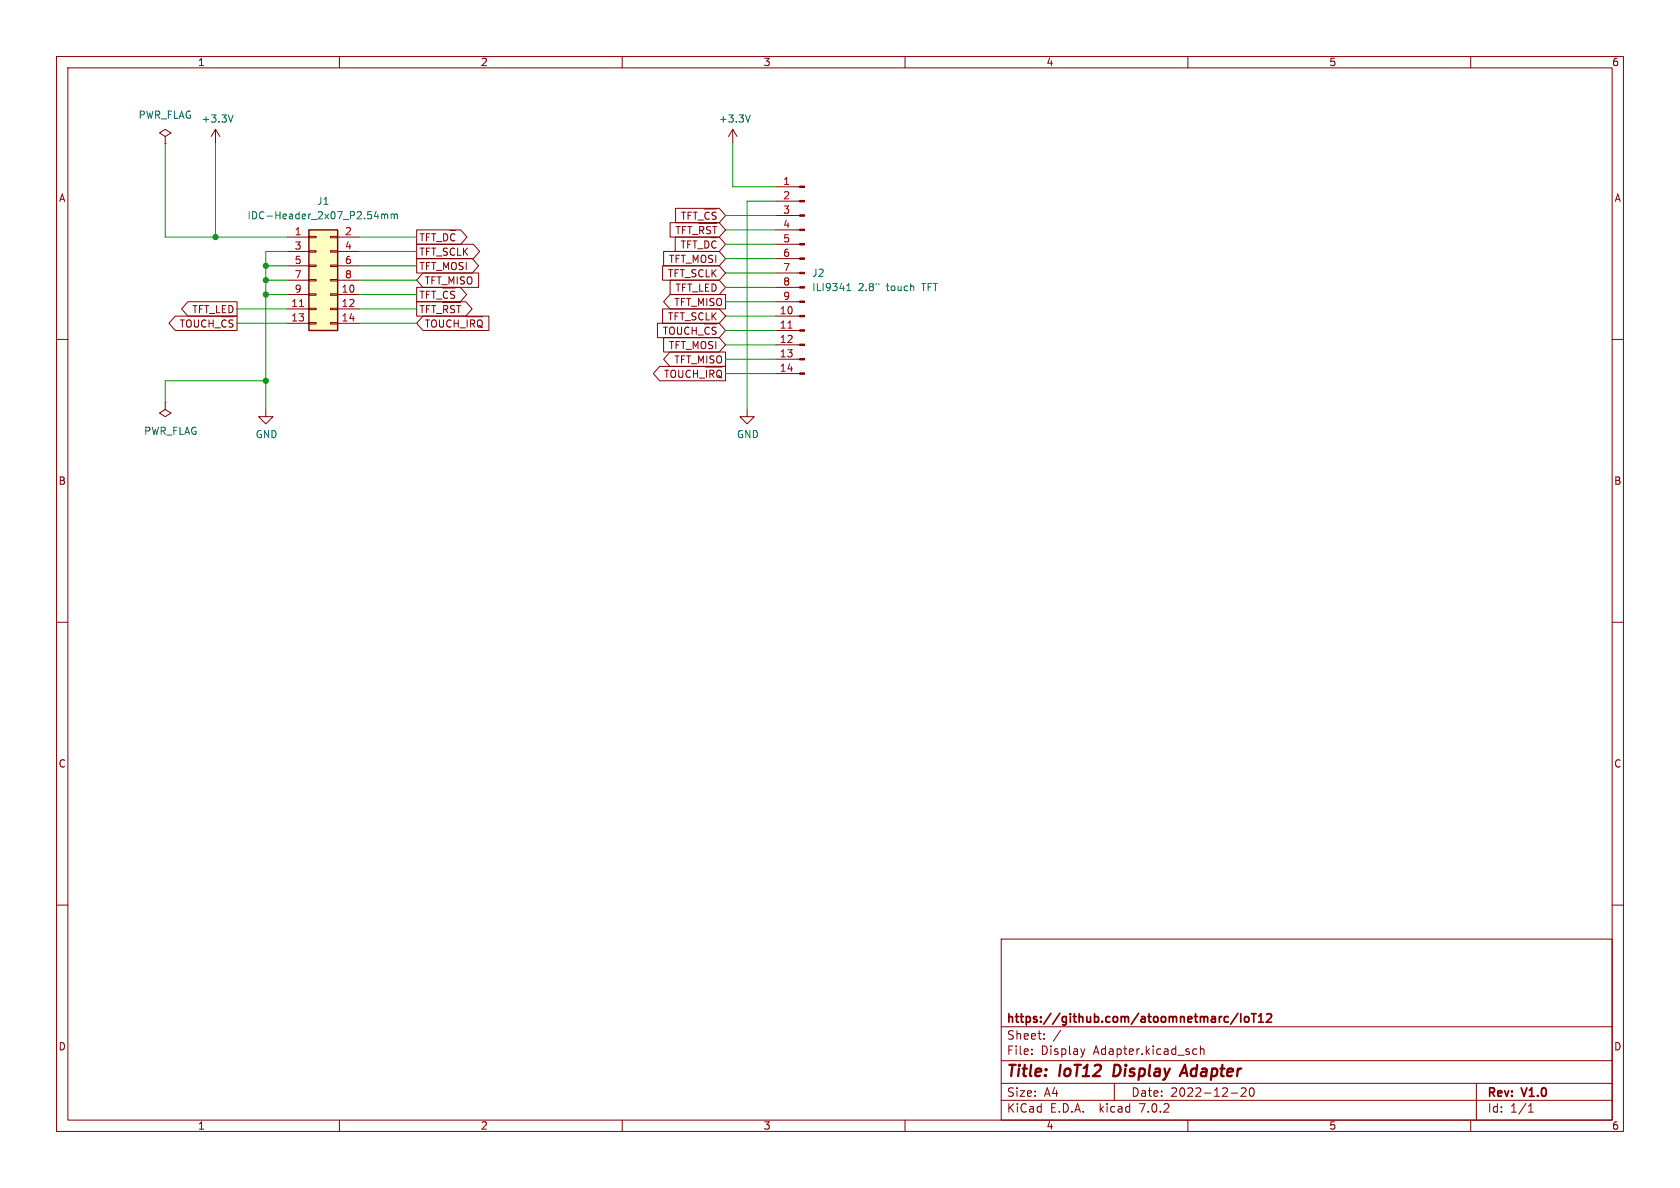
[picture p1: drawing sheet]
<svg xmlns="http://www.w3.org/2000/svg" width="297mm" height="210mm" viewBox="0 0 297 210" stroke-linecap="round" stroke-linejoin="round" font-family="sans-serif">
<g fill="none" stroke="#840000" stroke-width=".18">
<path d="M10 10h277v190h-277zM12 12h273v186h-273zM60 10v2M110 10v2M160 10v2M210 10v2M260 10v2M29.2 24.1l1-.6-1-.6-1 .6 1 .6v1.3M29.2 25.4h.1M38.1 22.9l-.8 1.2M38.1 22.9v2.5M38.1 22.9l.8 1.2"/>
<path d="M118.5 39.4h8.7l1.1 1.2-1.1 1.3h-8.7zM119.4 36.8h7.8l1.1 1.3-1.1 1.3h-7.8zM120.5 37.5h.7M120.9 37.5v1.3M122.2 37.5h-.6v1.3M122.5 37.5h.8M122.9 37.5v1.3M123.5 39.5h3.2M124.5 36.9h2.2M125.4 37.6l-.4-.1-.3 .3M126.6 37.6l-.5-.1-.2 .3M129.5 22.9l-.7 1.2"/>
<path d="M129.5 22.9v2.5M129.5 22.9l.8 1.2M137.2 38.1h4.2M137.2 35.6h4.2M137.2 33h4.2M10 60h2M31 55.9h10.9v2.5h-10.9l-1.1-1.2zM31.9 56.6h.7M32.2 56.6v1.2M33 57a.42 .42 0 0 1 .4-.5 .42 .42 0 0 1 .4 .5M33.2 53.3h8.7v2.6h-8.7l-1.1-1.3zM34.4 56.6v1"/>
<path d="M35.1 56.6v1M36.4 56.7l-.3-.1-.4 .3M37 56.6v1.2M37.7 56.6v1.2M40 56.7l-.4-.1-.3 .3M41.2 56.6h-.5l-.2 .2M50.8 41.9h3.8M50.8 52.1h3.8M50.8 54.6h3.8M50.8 57.2h3.8M50.8 44.5h3.8M50.8 47h3.8"/>
<path d="M50.8 49.5h3.8M54.6 57h1.3v.3h-1.3zM54.6 54.5h1.3v.2h-1.3zM54.6 51.9h1.3v.3h-1.3zM54.6 49.4h1.3v.3h-1.3zM54.6 46.9h1.3v.2h-1.3zM54.6 44.3h1.3v.3h-1.3zM54.6 41.8h1.3v.2h-1.3zM58.4 57h1.3v.3h-1.3zM58.4 54.5h1.3v.2h-1.3zM58.4 51.9h1.3v.3h-1.3zM58.4 49.4h1.3v.3h-1.3z"/>
<path d="M58.4 46.9h1.3v.2h-1.3zM58.4 44.3h1.3v.3h-1.3zM58.4 41.8h1.3v.2h-1.3zM59.7 41.9h3.8M59.7 52.1h3.8M59.7 54.6h3.8M59.7 57.2h3.8M59.7 44.5h3.8M59.7 47h3.8M59.7 49.5h3.8M73.7 50.8h7.7l1.1 1.3-1.1 1.2h-7.7zM73.7 40.6h7.7l1.2 1.3-1.2 1.3h-7.7z"/>
<path d="M73.7 45.7h9.8l1.1 1.3-1.1 1.3h-9.8zM73.7 53.3h8.7l1.1 1.3-1.1 1.3h-8.7zM73.7 43.2h10l1.1 1.3-1.1 1.2h-10zM74.3 51.5h.7M74.3 41.3h.7M74.6 41.3v1.3M74.6 51.5v1.2M74.6 54v1.3M74.8 48.3h9.8v2.5h-9.8l-1.1-1.3zM74.8 55.9h11.6v2.5h-11.6l-1.1-1.2zM75.4 54v1.3M75.6 56.6v1.2"/>
<path d="M76 51.5h-.6v1.2M76 41.3h-.6v1.3M76.3 51.5h.7M76.3 41.3h.7M76.7 41.3v1.3M76.7 51.5v1.2M76.7 54v1.3M77.7 56.6v1M78.3 53.4h3.1M78.4 56.6v1M78.4 54v1.3M79.1 41.6l-.2-.2-.5-.1v1.3"/>
<path d="M79.2 51.6l-.4-.1-.4 .3M79.5 40.7h1M80.3 56.6v1.2M80.4 51.5h-.5l-.3 .2M80.4 41.4l-.3-.1-.4 .3M81 56.6v1.2M81.1 54v1.3M82.4 56h3M82.6 56.6v1.2M83.2 56.6v1.2M84.6 56.6h.1a.43 .43 0 0 1 .5 .4M116.2 57.1h11l1.1 1.3-1.1 1.3h-11z"/>
<path d="M117.1 54.6h10.1l1.1 1.3-1.1 1.3h-10.1zM117.1 47h10.1l1.1 1.3-1.1 1.2h-10.1zM117.3 57.8h.7M117.3 59.7h9.9l1.1 1.3-1.1 1.2h-9.9zM117.3 44.4h9.9l1.1 1.3-1.1 1.3h-9.9zM117.6 57.8v1.3M118.4 58.3a.42 .42 0 0 1 .4-.5 .42 .42 0 0 1 .4 .5M118.4 52.1h9.9v2.5h-9.9l-1.1-1.3zM118.5 49.5h8.7l1.1 1.3-1.1 1.3h-8.7zM119.4 41.9h7.8l1.1 1.3-1.1 1.3h-7.8zM119.5 40h.7M119.8 57.8v1.1"/>
<path d="M119.9 40v1.3M120.5 57.8v1.1M120.7 40v1.3M120.8 42.6v1.3M121.6 42.6v1.3M121.8 57.9l-.3-.1-.4 .3M121.9 40v1.3M122.4 57.8v1.3M122.8 42.6v1.3M123.1 57.8v1.3M123.7 40v1.3M124.6 42.6v1.3"/>
<path d="M125.4 57.9l-.4-.1-.3 .3M126.4 40v1.3M126.6 57.9l-.5-.1-.2 .3M137.2 58.4h4.2M137.2 55.9h4.2M137.2 53.3h4.2M137.2 50.8h4.2M137.2 48.3h4.2M137.2 45.7h4.2M137.2 43.2h4.2M137.2 40.6h4.2M285 60h2"/>
<path d="M29.2 71.1v1.3l1 .6-1 .7-1-.7 1-.6M29.2 71.1h.1M47 72.4v1.3h1.3l-1.3 1.2-1.3-1.2h1.3M116.6 64.8h11.7v2.5h-11.7l-1.1-1.3zM117.5 65.4h.7M117.9 65.4v1.3M118.4 62.2h9.9v2.6h-9.9l-1.1-1.3zM118.6 65.9a.42 .42 0 0 1 .4-.5 .42 .42 0 0 1 .4 .5M120 65.4v1.1M120.7 65.4v1.1M122 65.6l-.3-.2-.4 .4M122.6 65.4v1.3"/>
<path d="M123.3 65.4v1.3M124.7 64.9h3M124.9 65.4v1.3M126.2 65.7l-.2-.3h-.5v1.3M126.7 65.9a.42 .42 0 0 1 .4-.5 .42 .42 0 0 1 .5 .5M132.1 72.4v1.3h1.2l-1.2 1.2-1.3-1.2h1.3M137.2 66h4.2M137.2 63.5h4.2M137.2 61h4.2M10 110h2M285 110h2M10 160h2"/>
<path d="M285 160h2M177 166h108v32h-108zM60 198v2M110 198v2M160 198v2M177 194.5h108M177 191.5h108M177 187.5h108M177 181.5h108M182.4 186.3v.1M182.4 185.5v.1M184.6 183.6v.1"/>
<path d="M184.6 182.8v.1M191.8 185.4l-.4 1M197 191.5v3M210 198v2M211 186.3h.6M211 185.5h.6M212.2 185.5l.2-.1 .4 .1 .1 .9M212.2 184.9v1.5M217.6 193.2h1.2M219.6 192.3l-.2 .1M220 192.3l.3 .3-.1 .3-.8 .9h.9M221.2 192.3a.94 .94 0 0 0 0 1.5 .81 .81 0 0 0 .6-.6 .81 .81 0 0 0-.3-.8l-.1-.1"/>
<path d="M260 198v2M261 191.5v6.5M270.2 196.6h.9M270.2 195.5l.4-.4v1.5"/>
</g>
<path d="M208.8 189.7h1M209.5 188.2l-.9 2" fill="none" stroke="#840000" stroke-width=".4"/>
<path d="M218.9 179.1l-1.3 2M219.4 179.2v1.5M220.1 179.8l.2-.1 .4 .1 .1 .6-.2 .2-.3 .1-.2-.1zM221.2 179.2h.9M221.6 179.2v1.5M222.5 179.6l.4-.4v1.5M223.9 179.3l.6-.1 .2 .1 .1 .3-.9 1.1h.9M222.5 180.7h.9" fill="none" stroke="#840000" stroke-width=".3"/>
<path d="M54.6 40.6h5.1v17.8h-5.1z" fill="#ffffc2" stroke="#ffffc2" stroke-width=".18"/>
<path d="M54.6 40.6h5.1v17.8h-5.1z" fill="none" stroke="#840000" stroke-width=".25"/>
<path d="M52.9 54.2h.8M139.3 58h.7" fill="none" stroke="#a90000" stroke-width=".18"/>
<g fill="none" stroke="#006464" stroke-width=".18">
<path d="M41.2 20.3l-.4 1.3M67.5 37.8v.9M67.5 38l.3-.2 .2 .2M68 38l.2-.2 .3 .1v.8M68 38v.7M69.2 38l.3-.2 .2 .2M69.2 37.8v.9M69.7 38l.2-.2 .3 .1v.8M69.7 38v.7M132.6 20.3l-.4 1.3M149.7 51.4h.7M149.7 50.5l.4-.4v1.3"/>
<path d="M155.4 50.1v.3"/>
</g>
<g fill="#840000" stroke="#840000" stroke-width=".18">
<path d="M141.4 65.9h.8v.3h-.8z"/>
<path d="M141.4 63.4h.8v.2h-.8z"/>
<path d="M141.4 60.8h.8v.3h-.8z"/>
<path d="M141.4 58.3h.8v.2h-.8z"/>
<path d="M141.4 55.8h.8v.2h-.8z"/>
<path d="M141.4 53.2h.8v.3h-.8z"/>
<path d="M141.4 50.7h.8v.2h-.8z"/>
<path d="M141.4 48.1h.8v.3h-.8z"/>
<path d="M141.4 45.6h.8v.2h-.8z"/>
<path d="M141.4 43.1h.8v.2h-.8z"/>
<path d="M141.4 40.5h.8v.3h-.8z"/>
<path d="M141.4 38h.8v.2h-.8z"/>
<path d="M141.4 35.4h.8v.3h-.8z"/>
<path d="M141.4 32.9h.8v.2h-.8z"/>
</g>
<g fill="none" stroke="#009600" stroke-width=".18">
<path d="M29.2 25.4v16.5h21.6M38.1 25.4v16.5M128.3 38.1h8.9M129.5 25.4v7.6h7.7M137.2 35.6h-5.1v36.8M41.9 54.6h8.9M41.9 57.2h8.9M47 52.1h3.8M47 49.5h3.8M47 47h3.8M50.8 44.5h-3.8v27.9M63.5 52.1h10.2"/>
<path d="M63.5 49.5h10.2M63.5 47h10.2M63.5 54.6h10.2M63.5 57.2h10.2M63.5 41.9h10.2M63.5 44.5h10.2M128.3 58.4h8.9M128.3 50.8h8.9M128.3 48.3h8.9M128.3 45.7h8.9M128.3 43.2h8.9M128.3 40.6h8.9"/>
<path d="M128.3 53.3h8.9M128.3 55.9h8.9M47 67.3h-17.8v3.8M128.3 66h8.9M128.3 63.5h8.9M128.3 61h8.9"/>
</g>
<g fill="#009600" stroke="#009600" stroke-width=".18">
<circle cx="38.1" cy="41.9" r=".46"/>
<circle cx="47" cy="52.1" r=".46"/>
<circle cx="47" cy="49.5" r=".46"/>
<circle cx="47" cy="67.3" r=".46"/>
<circle cx="47" cy="47" r=".46"/>
</g>
<g font-size="2.8" fill="#840000">
<text x="178" y="190.8">Title:</text>
<text x="187.4" y="190.8">IoT12</text>
<text x="197.5" y="190.8">Display</text>
<text x="210.2" y="190.8">Adapter</text>
</g>
<g font-size="2.1" fill="#840000">
<text x="178" y="183.9">Sheet:</text>
<text x="178" y="181.1">https://github.com/atoomnetmarc/IoT12</text>
<text x="186.2" y="183.9">/</text>
<text x="178" y="186.6">File:</text>
<text x="184" y="186.6">Display</text>
<text x="193.3" y="186.6">Adapter.kicad_sch</text>
<text x="178" y="196.8">KiCad</text>
<text x="178" y="194">Size:</text>
<text x="184.6" y="194">A4</text>
<text x="185.7" y="196.8">E.D.A.</text>
<text x="194.4" y="196.8">kicad</text>
<text x="200" y="194">Date:</text>
<text x="201.5" y="196.8">7.0.2</text>
<text x="206.9" y="194">2022-12-20</text>
<text x="263" y="194.2">Rev:</text>
<text x="263" y="196.8">Id:</text>
<text x="267" y="196.8">1/1</text>
<text x="269.2" y="194.2">V1.0</text>
</g>
<g font-size="1.8" fill="#840000">
<text x="35" y="11.8">1</text>
<text x="85" y="11.8">2</text>
<text x="135" y="11.8">3</text>
<text x="185" y="11.8">4</text>
<text x="235" y="11.8">5</text>
<text x="285" y="11.8">6</text>
<text x="10.4" y="35.8">A</text>
<text x="285.4" y="35.8">A</text>
<text x="120.2" y="39.6">TFT_~{CS}</text>
<text x="74.1" y="43.4">TFT_D~{C}</text>
<text x="74.1" y="47.9">TFT_MOSI</text>
<text x="74.1" y="45.4">TFT_SCLK</text>
<text x="118.1" y="46.6">TFT_MOSI</text>
<text x="119.3" y="42.2">TFT_~{RST}</text>
<text x="120.2" y="44.7">TFT_D~{C}</text>
<text x="74.1" y="53.6">TFT_~{CS}</text>
<text x="75.1" y="50.4">TFT_MISO</text>
<text x="117.9" y="49.2">TFT_SCLK</text>
<text x="119.3" y="51.7">TFT_LED</text>
<text x="31.6" y="58.7">TOUCH_~{CS}</text>
<text x="33.9" y="55.5">TFT_LED</text>
<text x="74.1" y="56.1">TFT_~{RST}</text>
<text x="75.1" y="58.7">TOUCH_~{IRQ}</text>
<text x="117" y="59.9">TOUCH_~{CS}</text>
<text x="117.9" y="56.8">TFT_SCLK</text>
<text x="119.1" y="54.3">TFT_MISO</text>
<text x="118.1" y="61.9">TFT_MOSI</text>
<text x="119.1" y="64.4">TFT_MISO</text>
<text x="117.3" y="67.6">TOUCH_~{IRQ}</text>
<text x="10.3" y="85.8">B</text>
<text x="285.3" y="85.8">B</text>
<text x="10.3" y="135.8">C</text>
<text x="285.3" y="135.8">C</text>
<text x="10.3" y="185.8">D</text>
<text x="285.3" y="185.8">D</text>
<text x="35" y="199.8">1</text>
<text x="85" y="199.8">2</text>
<text x="135" y="199.8">3</text>
<text x="185" y="199.8">4</text>
<text x="235" y="199.8">5</text>
<text x="285" y="199.8">6</text>
</g>
<g font-size="1.8" fill="#006464">
<text x="24.4" y="21.1">PWR_FLAG</text>
<text x="35.6" y="21.8">+3.3V</text>
<text x="127" y="21.8">+3.3V</text>
<text x="43.7" y="38.9">IDC-Header_2x07_P2.54mm</text>
<text x="56" y="36.4">J1</text>
<text x="143.5" y="49.1">J2</text>
<text x="143.5" y="51.6">ILI9341</text>
<text x="151.7" y="51.6">2.8&quot;</text>
<text x="156.8" y="51.6">touch</text>
<text x="163.1" y="51.6">TFT</text>
<text x="25.4" y="77">PWR_FLAG</text>
<text x="45.1" y="77.6">GND</text>
<text x="130.2" y="77.6">GND</text>
</g>
<g font-size="1.8" fill="#a90000">
<text x="138.4" y="32.8">1</text>
<text x="138.4" y="35.3">2</text>
<text x="52" y="41.7">1</text>
<text x="60.9" y="41.7">2</text>
<text x="138.4" y="37.8">3</text>
<text x="138.4" y="40.4">4</text>
<text x="52" y="44.2">3</text>
<text x="52" y="46.7">5</text>
<text x="60.9" y="44.2">4</text>
<text x="60.9" y="46.7">6</text>
<text x="138.4" y="42.9">5</text>
<text x="138.4" y="45.5">6</text>
<text x="52" y="49.3">7</text>
<text x="52" y="51.8">9</text>
<text x="60.3" y="51.8">10</text>
<text x="60.9" y="49.3">8</text>
<text x="138.4" y="48">7</text>
<text x="138.4" y="50.5">8</text>
<text x="138.4" y="53.1">9</text>
<text x="51.4" y="54.4">11</text>
<text x="51.4" y="56.9">13</text>
<text x="60.3" y="54.4">12</text>
<text x="60.3" y="56.9">14</text>
<text x="137.8" y="55.6">10</text>
<text x="137.8" y="58.2">11</text>
<text x="137.8" y="60.7">12</text>
<text x="137.8" y="63.2">13</text>
<text x="137.8" y="65.8">14</text>
</g>
</svg>
